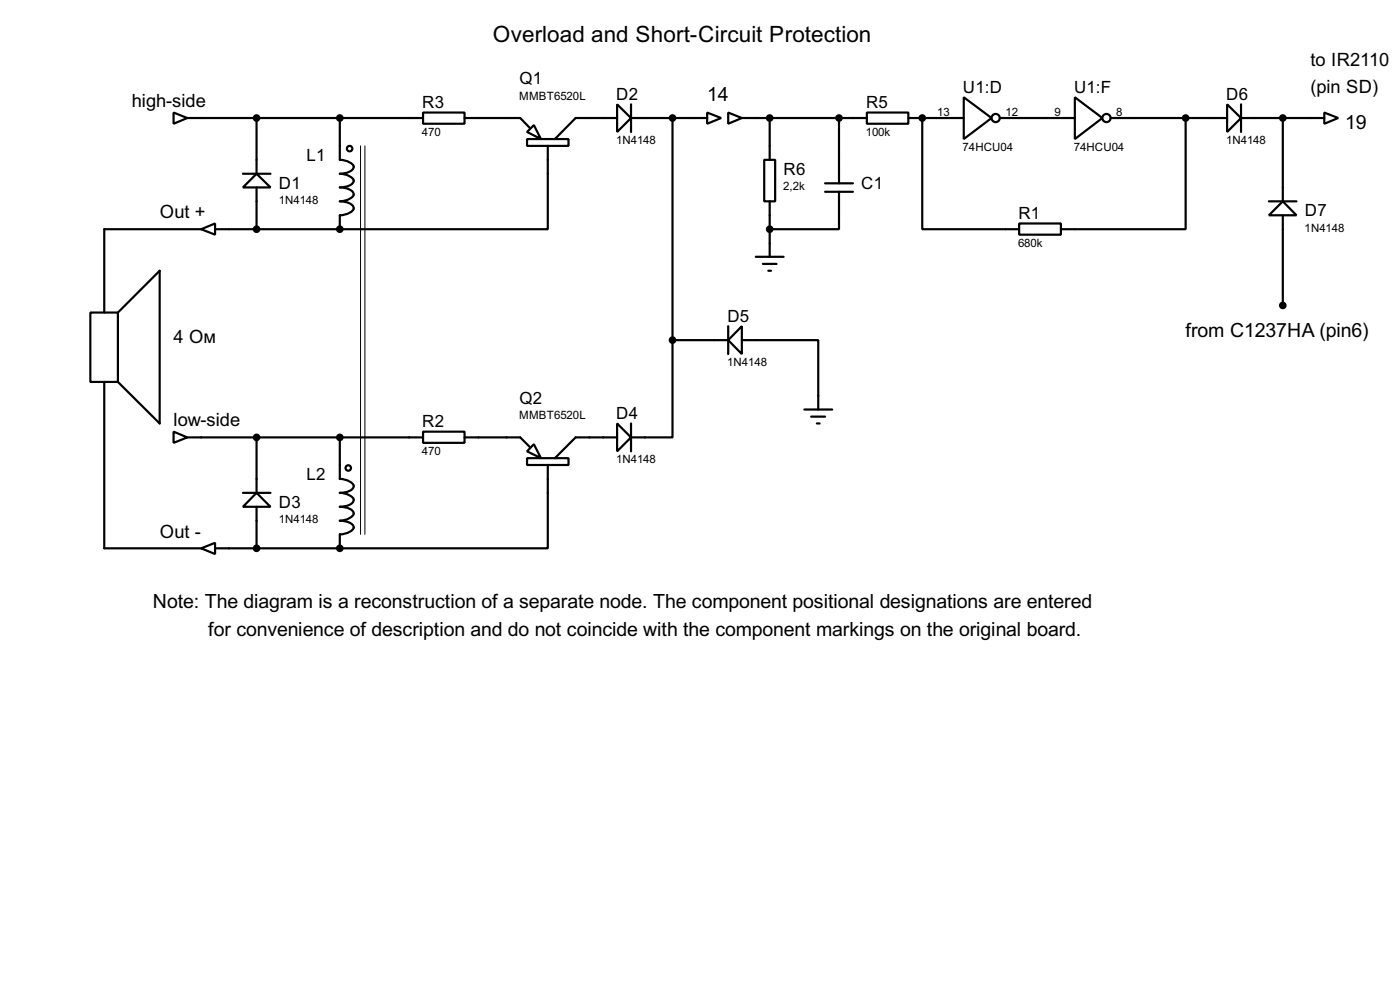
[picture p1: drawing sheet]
<svg xmlns="http://www.w3.org/2000/svg" width="256mm" height="180mm" viewBox="0 0 256 180" stroke-linecap="round" stroke-linejoin="round" font-family="sans-serif">
<g fill="none" stroke="#000" stroke-width=".4">
<path d="M113.1 19.1l2.5 2.5-2.5 2.6zM115.6 19.1v5.1M176.6 17.8l5.1 3.8-5.1 3.9zM196.9 17.8l5.1 3.8-5.1 3.9zM224.8 19.1l2.6 2.5-2.6 2.6zM227.4 19.1v5.1M31.8 20.6l2.5 1-2.5 1.1zM34.3 21.6h43.2M44.5 34.3l2.5-2.5 2.6 2.5zM44.5 31.8h5.1M47 21.6v10.2M47 34.3v7.7"/>
<path d="M62.3 21.6v7.7a2.68 2.68 0 0 1 2.5 1.2 2.33 2.33 0 0 1-2.5 1.3 2.68 2.68 0 0 1 2.5 1.3 1.47 1.47 0 0 1-1.3 1l-1.2 .2a2.33 2.33 0 0 1 2.5 1.3 2.68 2.68 0 0 1-2.5 1.3 3.1 3.1 0 0 1 2.4 .9 .88 .88 0 0 1-.7 1.2l-1.1 .3-.6 .1v2.6M77.5 20.6h7.6v2.1h-7.6zM85.1 21.6h10.2l1.8 1.8M96.6 24.2l1.2-1.3 1.3 2.6zM96.6 25.5h7.6v1.2h-7.6zM100.4 26.7v15.3h-38.1M113.1 21.6h-7.6l-3.8 3.9M115.6 21.6h14M123.2 21.6v40.7M129.6 20.6l2.5 1-2.5 1.1zM133.4 20.6l2.5 1-2.5 1.1zM135.9 21.6h22.9"/>
<path d="M140 29.3h2v7.6h-2zM141 21.6v7.7M141 36.9v10.1M151.2 35.1h5.1M151.2 33.6h5.1M153.7 35.1v6.9h-12.7M153.7 21.6v12M158.8 20.6h7.6v2.1h-7.6zM166.4 21.6h10.2M169 21.6v20.4h17.7M183.2 21.6h13.7M203.5 21.6h21.3"/>
<path d="M217.2 21.6v20.4h-22.8M227.4 21.6h15.2M232.5 36.9h5M235 36.9l2.5 2.5h-5zM235 21.6v15.3M235 39.4v16.5M242.6 20.6l2.6 1-2.6 1.1zM16.6 57.2h5v12.7h-5zM21.6 57.2l7.7-7.6v27.9l-7.7-7.6M36.9 42l2.5-1.1v2.1zM36.9 42h-17.8v15.2M39.4 42h22.9"/>
<path d="M133.4 59.7v5.1M135.9 59.7v5.1l-2.5-2.5zM138.5 47h5.1M139.8 48.3h2.5M140.8 49.6h.5M186.7 40.9h7.7v2.1h-7.7zM19.1 69.9v30.5h17.8M31.8 79l2.5 1.1-2.5 1zM77.5 79h7.6v2.1h-7.6zM113.1 77.5l2.5 2.6-2.5 2.5zM115.6 77.5v5.1M123.2 62.3v17.8h-7.6"/>
<path d="M123.2 62.3h10.2M135.9 62.3h14v12.7M147.4 75h5.1M148.6 76.3h2.6M149.7 77.5h.5M34.3 80.1h43.2M44.5 90.2h5.1M47 90.2l2.6 2.6h-5.1zM47 80.1v10.1M47 92.8v7.6M62.3 80.1v7.6a2.61 2.61 0 0 1 2.5 1.3 1.47 1.47 0 0 1-1.3 1l-1.2 .2a2.68 2.68 0 0 1 2.5 1.3 1.47 1.47 0 0 1-1.3 1.1l-1.2 .2a3.2 3.2 0 0 1 2.4 .8 .89 .89 0 0 1-.7 1.2l-1.1 .4-.6 .1a3.2 3.2 0 0 1 2.4 .9 .86 .86 0 0 1-.7 1.2l-1.1 .3-.6 .1v2.6M85.1 80.1h10.2l1.8 1.7"/>
<path d="M96.6 83.9h7.6v1.2h-7.6zM97.8 81.3l1.3 2.6-2.5-1.3zM100.4 85.1v15.3h-38.1M113.1 80.1h-7.6l-3.8 3.8M36.9 100.4l2.5-1v2zM39.4 100.4h22.9"/>
<circle cx="64" cy="27.2" r=".5"/>
<circle cx="182.4" cy="21.6" r=".75"/>
<circle cx="202.7" cy="21.6" r=".75"/>
<circle cx="63.8" cy="85.7" r=".5"/>
</g>
<g fill="#000">
<circle cx="169" cy="21.6" r=".2"/>
<circle cx="62.3" cy="42" r=".2"/>
<circle cx="62.3" cy="100.4" r=".2"/>
</g>
<g fill="#000" stroke="#000" stroke-width=".4">
<circle cx="47" cy="21.6" r=".5"/>
<circle cx="62.2" cy="21.6" r=".5"/>
<circle cx="123.2" cy="21.6" r=".5"/>
<circle cx="141" cy="21.6" r=".5"/>
<circle cx="153.7" cy="21.6" r=".5"/>
<circle cx="168.9" cy="21.6" r=".5"/>
<circle cx="217.2" cy="21.6" r=".5"/>
<circle cx="235" cy="21.6" r=".5"/>
<circle cx="47" cy="42" r=".5"/>
<circle cx="62.2" cy="42" r=".5"/>
<circle cx="141" cy="42" r=".5"/>
<circle cx="235" cy="55.9" r=".5"/>
<circle cx="123.2" cy="62.3" r=".5"/>
<circle cx="47" cy="80.1" r=".5"/>
<circle cx="62.2" cy="80.1" r=".5"/>
<circle cx="47" cy="100.4" r=".5"/>
<circle cx="62.2" cy="100.4" r=".5"/>
</g>
<path d="M66.1 26.7v71.1M66.9 26.7v71.1" fill="none" stroke="#000" stroke-width=".18"/>
<text font-size="4.6" x="90.3" y="7.6">Overload and Short-Circuit Protection</text>
<g font-size="4">
<text x="129.6" y="18.5">14</text>
<text x="246.4" y="23.6">19</text>
<text x="217.2" y="61.7">from C1237HA (pin6)</text>
<text x="28" y="111.3">Note: The diagram is a reconstruction of a separate node. The component positional designations are entered</text>
<text x="38.2" y="116.4">for convenience of description and do not coincide with the component markings on the original board.</text>
</g>
<g font-size="3.8">
<text x="240.1" y="12">to IR2110</text>
<text x="240.1" y="17.1">(pin SD)</text>
<text x="24.2" y="19.7">high-side</text>
<text x="29.3" y="40">Out +</text>
<text x="31.8" y="62.8">4 Ом</text>
<text x="31.8" y="78.1">low-side</text>
<text x="29.3" y="98.4">Out -</text>
</g>
<g font-size="3.5">
<text x="95.2" y="15.5">Q1</text>
<text x="176.4" y="17">U1:D</text>
<text x="196.8" y="17">U1:F</text>
<text x="77.4" y="19.8">R3</text>
<text x="112.9" y="18.3">D2</text>
<text x="158.7" y="19.8">R5</text>
<text x="224.7" y="18.3">D6</text>
<text x="56.2" y="29.4">L1</text>
<text x="51.1" y="34.5">D1</text>
<text x="143.6" y="31.9">R6</text>
<text x="157.8" y="34.5">C1</text>
<text x="186.6" y="40.1">R1</text>
<text x="239.1" y="39.5">D7</text>
<text x="133.3" y="58.9">D5</text>
<text x="95.2" y="73.9">Q2</text>
<text x="112.9" y="76.7">D4</text>
<text x="77.4" y="78.2">R2</text>
<text x="56.2" y="87.8">L2</text>
<text x="51.1" y="92.9">D3</text>
</g>
<g font-size="2.4">
<text x="95.1" y="18.3">MMBT6520L</text>
<text x="171.7" y="21.2">13</text>
<text x="184.2" y="21.2">12</text>
<text x="193.2" y="21.2">9</text>
<text x="204.5" y="21.2">8</text>
<text x="77.3" y="24.9">470</text>
<text x="112.9" y="26.4">1N4148</text>
<text x="158.6" y="24.9">100k</text>
<text x="176.4" y="27.7">74HCU04</text>
<text x="196.7" y="27.7">74HCU04</text>
<text x="224.6" y="26.4">1N4148</text>
<text x="143.5" y="34.9">2,2k</text>
<text x="51.1" y="37.4">1N4148</text>
<text x="186.5" y="45.2">680k</text>
<text x="239" y="42.5">1N4148</text>
<text x="133.2" y="67">1N4148</text>
<text x="95.1" y="76.8">MMBT6520L</text>
<text x="77.3" y="83.3">470</text>
<text x="112.9" y="84.8">1N4148</text>
<text x="51.1" y="95.8">1N4148</text>
</g>
</svg>
